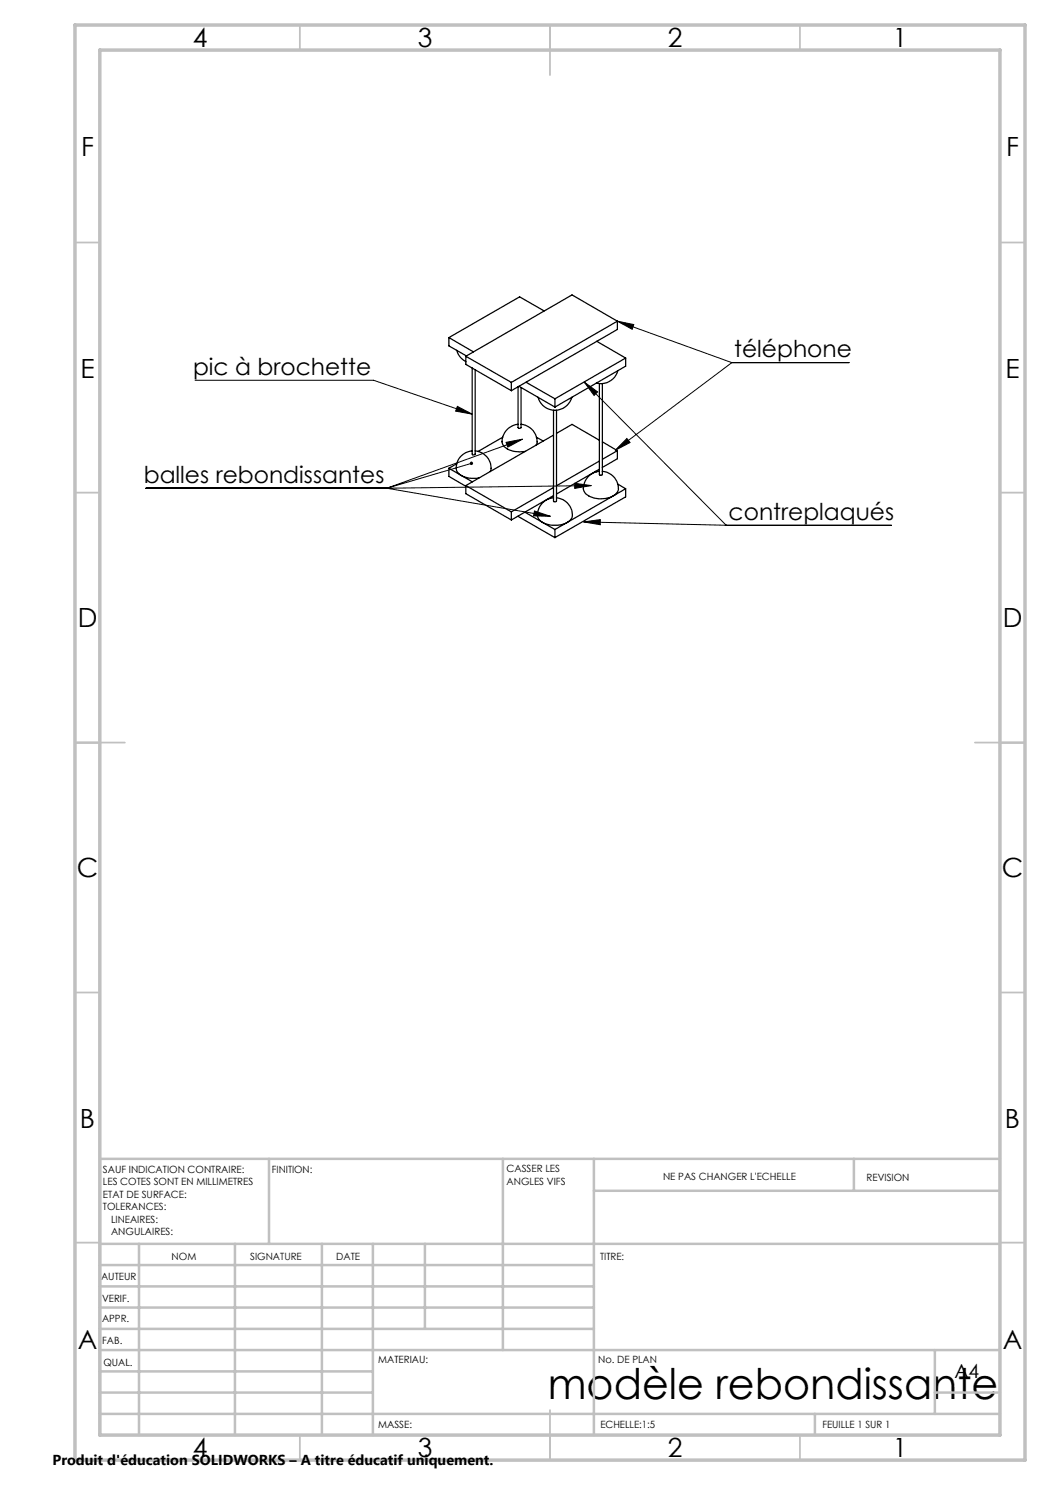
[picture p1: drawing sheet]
<svg xmlns="http://www.w3.org/2000/svg" width="210mm" height="297mm" viewBox="0 0 210 297" stroke-linecap="round" stroke-linejoin="round" font-family="sans-serif">
<g fill="none" stroke="#000" stroke-width=".2">
<path d="M39 76.1h35.7l19.7 6.7M116.8 76.4l28.4 28.7M116.8 76.4l2.7 2-.7 .7zM123.5 64.2l22.9 8.3M123.5 64.2l3.3 .7-.4 1zM146.4 72.5h23.4M146.4 72.5l-23.4 17.6M29.2 97.6h48.2M77.4 97.6l32.7 5.7M91.5 81.3l2.9 1.5-3.3-.6zM94.3 92.7l-16.9 4.9M101.2 88.5l3.3-.7-2.9 1.6z"/>
<path d="M104.5 87.8l-27.1 9.8M114.9 96.7l3.4 .4-3.4 .6zM118.3 97.1l-40.9 .5M125.4 87.7l.6 .8-3 1.6zM106.9 102.2l3.2 1.1-3.4-.1zM116.7 104.4l28.5 .7M116.7 104.4l3.4-.5v1zM145.2 105.1h33.1"/>
</g>
<g fill="none" stroke="#c0c0c0" stroke-width=".35">
<path d="M60 5v5M110 5v10M160 5v5M15 48.5h5M200 48.5h5M15 98.5h5M200 98.5h5M15 148.5h10M195 148.5h10M15 198.5h5M200 198.5h5M15 248.5h5"/>
<path d="M200 248.5h5M60 287v5M110 282v10M160 287v5"/>
</g>
<g fill="none" stroke="#c0c0c0" stroke-width=".5">
<path d="M53.8 231.8v17M100.6 231.8v38.2M118.8 231.8v55.2M118.8 238.2h81.2M170.8 231.8v6.4M200 231.8h-180v55.2M20 248.8h180M20 257.3h98.8M20 253h98.8M27.8 248.8v38.2M47 248.8v38.2M64.4 248.8v38.2"/>
<path d="M74.6 248.8v38.2M85 248.8v17M20 265.8h98.8M20 261.5h98.8M20 278.5h54.6M20 274.3h54.6M20 270h180M187 278.5h13M187 270v12.8M20 282.8h180M163 282.8v4.2"/>
</g>
<path d="M15 5h190v287h-190zM20 10h180v277h-180z" fill="none" stroke="#c0c0c0" stroke-width=".7"/>
<path d="M91.5 81.3l2.9 1.5-3.3-.6zM123.5 64.2l3.3 .7-.4 1zM125.4 87.7l.6 .8-3 1.6zM116.8 76.4l2.7 2-.7 .7zM116.7 104.4l3.4-.5v1zM94.1 92.4a.35 .35 0 0 0-.1 .4 .35 .35 0 0 0 .4 .2 .35 .35 0 0 0 .2-.4l-.3 .1 .3-.1-.3-.3zM101.2 88.5l3.3-.7-2.9 1.6zM106.9 102.2l3.2 1.1-3.4-.1zM114.9 96.7l3.4 .4-3.4 .6z" fill="#000"/>
<g fill="none" stroke="#000" stroke-width=".25">
<path d="M89.8 67.5v1.7l3.5 2M89.8 67.5l4.9 2.9M91.3 70.1a3.6 3.6 0 0 0 1.9 2.2M93.2 71.3v1.6l9.1 5.2M93.2 71.3l9.1 5.2M94.4 73.6v17.2a.34 .34 0 0 0 .6 0v-16.9M102.3 76.5v1.6M103.6 77.4v8.1a.34 .34 0 0 0 .6 0v-8M103.8 77.3l7.2 4.1M105.2 76.4l5.8 3.4M107.6 79.4a3.5 3.5 0 0 0 3.4 2.7 3.5 3.5 0 0 0 3.4-2.7M108.8 62.2l-4.9-2.8-14.1 8.1"/>
<path d="M111 79.8v1.6M119.3 68.3l5.8 3.3M119.9 76.7v18.2a.34 .34 0 0 0 .6 0v-18.2M123.5 64.2v1.7l-21.2 12.2M123.5 64.2l-21.2 12.3M123.5 64.2l-9.1-5.2-21.2 12.3M123.6 74.2a3.5 3.5 0 0 1-4.3 2.4M125.1 71.6v1.6l-14.1 8.2M125.1 71.6l-14.1 8.2M89.8 93.7v1.6l3.4 2M89.8 93.7l4.7 2.7M91.3 92.7l-1.5 1"/>
<path d="M93.2 97.1v1.6l9.1 5.3M93.2 97.1l9.1 5.3M94.4 90.2a3.2 3.2 0 0 0-2.9 4.2 4.7 4.7 0 0 0 4.3 1.2M95 90.2a3.3 3.3 0 0 1 3 4.1M100.5 87.5l-4.9 2.8M103.6 84.9a3.4 3.4 0 0 0-3.1 4 3.8 3.8 0 0 0 4 1.4h.6M104.2 84.9a3.4 3.4 0 0 1 3.2 3.9l-.2 .2M107.3 87.5l1.3 .7M110.7 99.6a3.3 3.3 0 0 0-3 4.2 4.9 4.9 0 0 0 6.4 .2 2.8 2.8 0 0 0-1.1-3.8l-1.7-.6M110.7 82.1v18.1a.34 .34 0 0 0 .6 0v-18.1M110.7 97.5l-8.4 4.9M110.7 87l-17.5 10.1"/>
<path d="M110.7 99.1l-8.4 4.9M111.3 86.7l3.1-1.8 5.5 3.1M119.1 94.3l.2 .1M119.9 94.3a3.4 3.4 0 0 0-3.1 3.9 3.8 3.8 0 0 0 3.9 1.5 2.85 2.85 0 0 0 3-1.9 3.5 3.5 0 0 0-3.2-3.5M119.9 92.2l-8.6 5M119.9 93.8l-8.6 5M120.5 88.4l3 1.7M123.5 90.1l-3 1.8M123.5 90.1v1.7l-3 1.7M123.6 96.8l1.5 1M125.1 97.8l-14.1 8.1M125.1 97.8v1.6l-14.1 8.1"/>
<path d="M102.3 102.4v1.6M103.6 103.3l7.4 4.2M105 102.4l6 3.5M111 105.9v1.6"/>
</g>
<text font-size="8.5" x="109.6" y="279.7">modèle rebondissante</text>
<g font-size="5.3">
<text x="38.5" y="9.5">4</text>
<text x="83.5" y="9.5">3</text>
<text x="133.6" y="9.5">2</text>
<text x="178.6" y="9.5">1</text>
<text x="16.2" y="31.2">F</text>
<text x="201.2" y="31.2">F</text>
<text x="16.1" y="75.5">E</text>
<text x="201.1" y="75.5">E</text>
<text x="15.5" y="125.5">D</text>
<text x="200.5" y="125.5">D</text>
<text x="15.4" y="175.5">C</text>
<text x="200.4" y="175.5">C</text>
<text x="16" y="225.5">B</text>
<text x="201" y="225.5">B</text>
<text x="15.5" y="269.7">A</text>
<text x="200.5" y="269.7">A</text>
<text x="38.5" y="291.5">4</text>
<text x="83.5" y="291.5">3</text>
<text x="133.6" y="291.5">2</text>
<text x="178.6" y="291.5">1</text>
</g>
<g font-size="4.7">
<text x="146.8" y="71.5">téléphone</text>
<text x="38.6" y="75">pic à brochette</text>
<text x="28.8" y="96.5">balles rebondissantes</text>
<text x="145.7" y="104">contreplaqués</text>
</g>
<text font-size="3.9" x="190.9" y="275.5">A4</text>
<text font-size="2.9" x="10.5" y="292.9">Produit d'éducation SOLIDWORKS – A titre éducatif uniquement.</text>
<g font-size="2">
<text x="20.6" y="234.6">SAUF INDICATION CONTRAIRE:</text>
<text x="20.6" y="237.1">LES COTES SONT EN MILLIMETRES</text>
<text x="20.6" y="239.6">ETAT DE SURFACE:</text>
<text x="54.4" y="234.6">FINITION:</text>
<text x="101.3" y="234.5">CASSER LES</text>
<text x="101.3" y="237">ANGLES VIFS</text>
<text x="132.6" y="236">NE PAS CHANGER L'ECHELLE</text>
<text x="173.3" y="236.2">REVISION</text>
<text x="20.6" y="242.1">TOLERANCES:</text>
<text x="22.2" y="244.6">LINEAIRES:</text>
<text x="22.2" y="247.1">ANGULAIRES:</text>
<text x="34.3" y="252">NOM</text>
<text x="50" y="251.9">SIGNATURE</text>
<text x="67.2" y="251.9">DATE</text>
<text x="120" y="251.9">TITRE:</text>
<text x="20.2" y="256.1">AUTEUR</text>
<text x="20.4" y="260.3">VERIF.</text>
<text x="20.4" y="264.4">APPR.</text>
<text x="20.5" y="268.8">FAB.</text>
<text x="20.7" y="273.1">QUAL.</text>
<text x="75.7" y="272.5">MATERIAU:</text>
<text x="119.6" y="272.5">No. DE PLAN</text>
<text x="75.6" y="285.5">MASSE:</text>
<text x="120.1" y="285.6">ECHELLE:1:5</text>
<text x="164.5" y="285.6">FEUILLE 1 SUR 1</text>
</g>
</svg>
